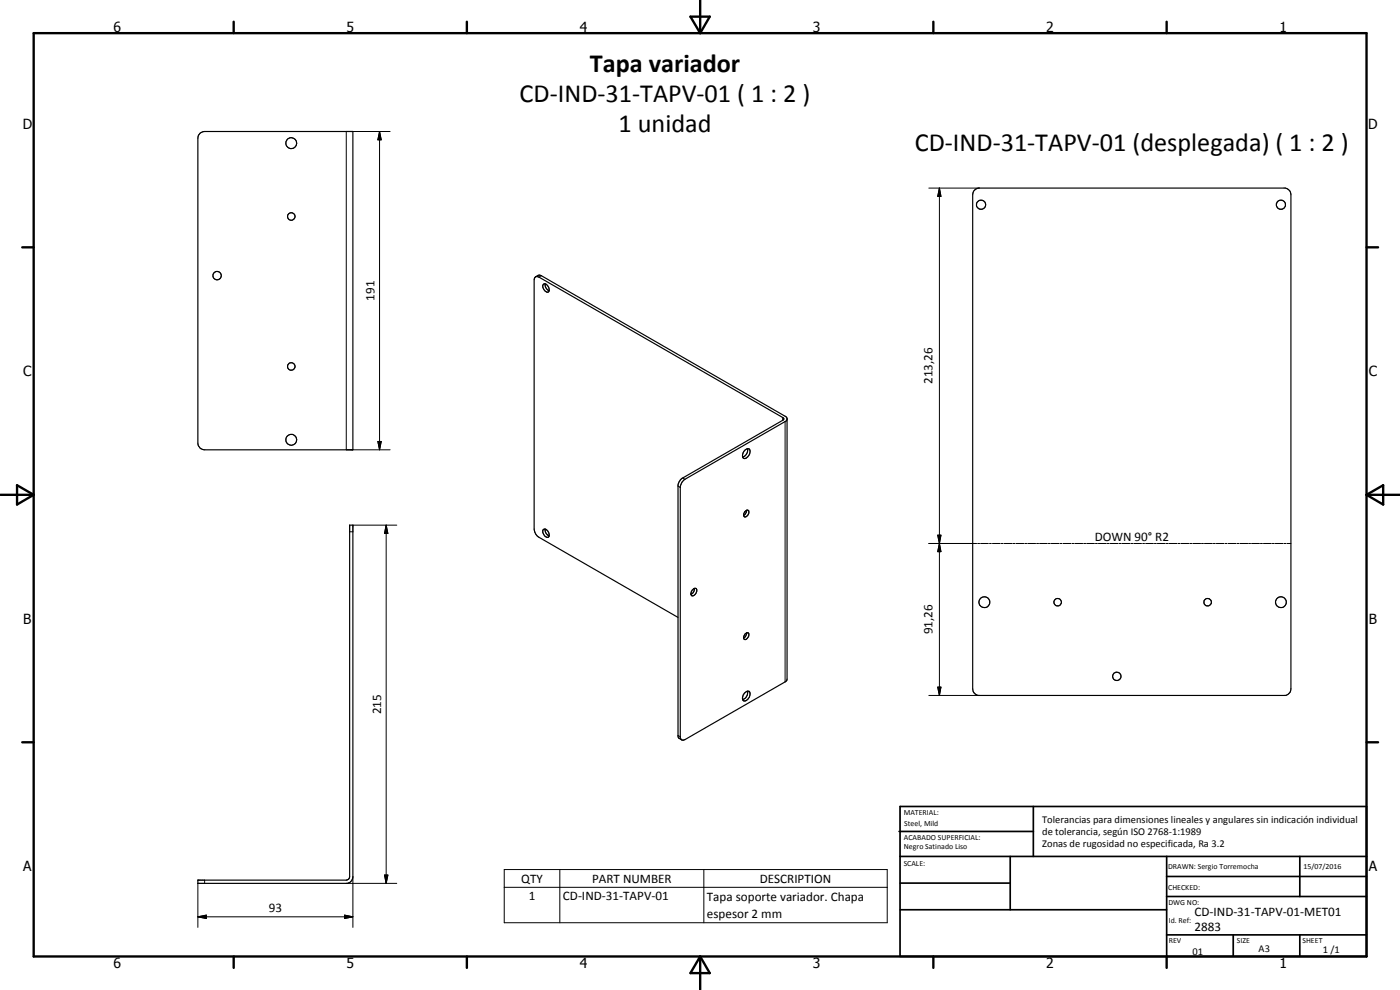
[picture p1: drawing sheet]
<svg xmlns="http://www.w3.org/2000/svg" width="420mm" height="297mm" viewBox="0 0 420 297" stroke-linecap="round" stroke-linejoin="round" font-family="sans-serif">
<g fill="none" stroke="#000" stroke-width=".35">
<path d="M60.1 39.9l1.3-.4h44.5v95.5h-44.5a2 2 0 0 1-2-2v-91.6l.1-.6zM292.4 57.1l1.2-.7h92.2a2.07 2.07 0 0 1 1.6 2v148.3a2.07 2.07 0 0 1-1.6 2h-92.2a2.07 2.07 0 0 1-1.7-2v-148.3zM160.7 83.1l1.1-.6 .7 .2 73.4 42.3 .3 .4-.1 78.7-30.5 17.8a.86 .86 0 0 1-1.4-.5v-75.7l.5-1 .9-.9 30.3-17.4 .3-.6M163.1 85.3a1.1 1.1 0 0 1 1.6 .9l.1 .8a.66 .66 0 0 1-.5 .7 .66 .66 0 0 1-.7-.4l-.7-1.2zM163.6 85.2a2.03 2.03 0 0 0 1.2 2M223.4 135.3a.88 .88 0 0 1 .9-.7 .88 .88 0 0 1 .8 .8 2.18 2.18 0 0 1-1.9 2.1 1.63 1.63 0 0 1 .2-2.2zM224.4 134.6a2.23 2.23 0 0 1-1.5 2.6M104.9 157.6h1l-.1 106.1-.6 .9-.9 .4h-44.9v-.9h44.5l.9-.6zM163 159l.1-.1a1.55 1.55 0 0 1 1.6 2.1 .91 .91 0 0 1-1.5-.6l-.3-.7zM163.6 158.7a2.03 2.03 0 0 0 1.2 2.1M223.6 153.5l.5-.4a.78 .78 0 0 1 .8 .6 .78 .78 0 0 1-.5 .9l-.3 .3a.62 .62 0 0 1-.9 0 .62 .62 0 0 1 .1-.9zM224.1 153.1l-.2 .7-.7 .8"/>
<path d="M207.7 177.1a.77 .77 0 0 1 .7-.6 .77 .77 0 0 1 .7 .4 1.35 1.35 0 0 1-1.6 1.7l-.2-.5zM208.4 176.5a1.85 1.85 0 0 1-1.1 1.9M203.5 185.3l-41.8-24.1a3.4 3.4 0 0 1-1.4-2.5v-74.8l.5-.9 .9 .1 73.4 42.3 .1 .4-.3 .3-30.3 17.5-1.1 1.6v75.7l.2 .6 .9 .5M223.6 190.3l.8-.4a1.2 1.2 0 0 1 .1 1.3 1.2 1.2 0 0 1-1.2 .6l-.1-.6zM224.1 189.9a1.82 1.82 0 0 1-.9 1.5M223.4 208l.8-.6h.4a1.47 1.47 0 0 1-.2 2.4l-.4 .3a.85 .85 0 0 1-1.1-.1 .85 .85 0 0 1 .1-1.2zM224.4 207.4a2.23 2.23 0 0 1-1.5 2.5"/>
<circle cx="87.4" cy="42.9" r="1.63"/>
<circle cx="87.4" cy="65" r="1.12"/>
<circle cx="294.4" cy="61.4" r="1.36"/>
<circle cx="384.4" cy="61.4" r="1.38"/>
<circle cx="65.2" cy="82.7" r="1.25"/>
<circle cx="87.4" cy="109.9" r="1.14"/>
<circle cx="87.4" cy="132" r="1.62"/>
<circle cx="295.4" cy="180.7" r="1.63"/>
<circle cx="317.4" cy="180.7" r="1.13"/>
<circle cx="362.4" cy="180.7" r="1.14"/>
<circle cx="384.4" cy="180.7" r="1.62"/>
<circle cx="335.2" cy="202.9" r="1.24"/>
</g>
<g fill="none" stroke="#000" stroke-width=".3">
<path d="M113.9 39.5l.5 2.5h-1zM113.9 39.5v95.5M117.1 39.5h-13.2v95.5h13.2M278.8 56.4h15.1M281.9 56.4l.5 2.5h-1zM281.9 56.4v152.3M162.5 82.7l-.8 .4M113.4 132.5h1l-.5 2.5zM234.9 125.3v.8M235.6 126.5v78.1M104.9 159.6h1M105.9 157.6h13.2"/>
<path d="M115.9 157.6l.5 2.5h-1zM115.9 157.6v107.4M203.5 145.8l.7 .5M204.9 143.4l.7 .4M278.8 163.1h14.3M281.4 160.6h1l-.5 2.5zM281.9 163.1l.5 2.4h-1zM293.4 163.1h.6M294.3 163.1h2.3M297 163.1h.5M297.8 163.1h2.4M300.5 163.1h.6"/>
<path d="M301.4 163.1h2.3M304 163.1h.6M304.9 163.1h2.3M307.5 163.1h.6M308.4 163.1h2.4M311.1 163.1h.6M312 163.1h2.3M314.6 163.1h.6M315.5 163.1h2.4M318.2 163.1h.5M319.1 163.1h2.3M321.7 163.1h.6"/>
<path d="M322.6 163.1h2.3M325.2 163.1h.6M326.1 163.1h2.4M328.7 163.1h.6M329.6 163.1h2.4M332.3 163.1h.6M333.2 163.1h2.4M335.9 163.1h.6M336.7 163.1h2.4M339.4 163.1h.6M340.3 163.1h2.3M342.9 163.1h.6"/>
<path d="M343.8 163.1h2.3M346.4 163.1h.6M347.3 163.1h2.4M350 163.1h.6M350.8 163.1h2.4M353.5 163.1h.6M354.4 163.1h2.4M357.1 163.1h.6M358 163.1h2.3M360.6 163.1h.6M361.5 163.1h2.3M364.1 163.1h.6"/>
<path d="M365 163.1h2.4M367.7 163.1h.5M368.6 163.1h2.3M371.2 163.1h.6M372.1 163.1h2.4M374.7 163.1h.6M375.6 163.1h2.4M378.3 163.1h.6M379.2 163.1h2.3M381.8 163.1h.6M382.7 163.1h2.4M385.3 163.1h.6"/>
<path d="M386.2 163.1h1.2M278.8 208.7h15.1M281.4 206.2h1l-.5 2.5zM203.5 220.6l.7 .5M59.4 275.1l2.5-.5v1zM59.4 275.1h46.5M59.4 265v13.3M61.4 264.1v.9M103.4 274.6l2.5 .5-2.5 .5zM103.9 265h15.2M105.9 263.1v15.2M115.4 262.6h1l-.5 2.4z"/>
<path d="M151.3 260.9h115v16h-115zM151.3 266.2h115M168 260.9v16M211.2 260.9v16"/>
</g>
<g fill="none" stroke="#000" stroke-width=".71">
<path d="M10.1 9.9h400v277.1h-400zM70.1 6.5v3.4M140.1 6.5v3.4M207.2 5h5.8l-2.9 4.9zM210.1 0v9.9M280.1 6.5v3.4M350.1 6.5v3.4M6.7 74.2h3.4M410.1 74.2h3.5M.1 148.5h10M5.1 145.6l5 2.9-5 2.9zM410.1 148.5h10"/>
<path d="M410.1 148.5l5-2.9v5.8zM6.7 222.7h3.4M410.1 222.7h3.5M70.1 287v3.4M140.1 287v3.4M210.1 287v10M210.1 287l2.9 5h-5.8zM280.1 287v3.4M350.1 287v3.4"/>
</g>
<g fill="none" stroke="#000" stroke-width=".51">
<path d="M269.8 249.5h40.3M270.1 242h140v45h-140zM270.1 257h140M303.2 257v16M310.1 242v15M350.1 257v30M390.1 257v12M270.1 265h33.1M270.1 273h80M350.1 269h60M350.1 263h60M350.1 280.5h60"/>
<path d="M370.1 280.5v6.5M390.1 280.5v6.5"/>
</g>
<path d="M113.9 39.5l.5 2.5h-1zM281.9 56.4l.5 2.5h-1zM113.4 132.5h1l-.5 2.5zM115.9 157.6l.5 2.5h-1zM281.4 160.6h1l-.5 2.5zM281.9 163.1l.5 2.4h-1zM281.4 206.2h1l-.5 2.5zM59.4 275.1l2.5-.5v1zM103.4 274.6l2.5 .5-2.5 .5zM115.4 262.6h1l-.5 2.4z" fill="#000"/>
<g font-size="7.9">
<text x="177" y="21.7">Tapa variador</text>
<text x="155.9" y="30.7">CD-IND-31-TAPV-01 ( 1 : 2 )</text>
<text x="185.6" y="39.7">1 unidad</text>
<text x="274.6" y="45.3">CD-IND-31-TAPV-01 (desplegada) ( 1 : 2 )</text>
</g>
<g font-size="4.2">
<text x="34" y="9.6">6</text>
<text x="104" y="9.6">5</text>
<text x="174" y="9.6">4</text>
<text x="244" y="9.6">3</text>
<text x="314" y="9.6">2</text>
<text x="384" y="9.6">1</text>
<text x="6.8" y="38.7">D</text>
<text x="410.6" y="38.7">D</text>
<text x="7" y="112.9">C</text>
<text x="410.8" y="112.9">C</text>
<text x="7" y="187.1">B</text>
<text x="410.8" y="187.1">B</text>
<text x="7" y="261.4">A</text>
<text x="410.8" y="261.4">A</text>
<text x="34" y="290.4">6</text>
<text x="104" y="290.4">5</text>
<text x="174" y="290.4">4</text>
<text x="244" y="290.4">3</text>
<text x="314" y="290.4">2</text>
<text x="384" y="290.4">1</text>
</g>
<g font-size="3.9">
<text x="112.4" y="90.2" transform="rotate(-90 112.4 90.2)">191</text>
<text x="279.9" y="115.2" transform="rotate(-90 279.9 115.2)">213,26</text>
<text x="328.5" y="162.3">DOWN 90° R2</text>
<text x="279.9" y="190.4" transform="rotate(-90 279.9 190.4)">91,26</text>
<text x="114.4" y="214.3" transform="rotate(-90 114.4 214.3)">215</text>
<text x="156.5" y="264.8">QTY</text>
<text x="177.7" y="264.8">PART NUMBER</text>
<text x="228" y="264.8">DESCRIPTION</text>
<text x="80.7" y="273.5">93</text>
<text x="158.7" y="270.1">1</text>
<text x="168.9" y="270.2">CD-IND-31-TAPV-01</text>
<text x="212.2" y="270.3">Tapa soporte variador. Chapa</text>
<text x="212.2" y="275.5">espesor 2 mm</text>
<text x="358.5" y="275">CD-IND-31-TAPV-01-MET01</text>
<text x="358.5" y="279.4">2883</text>
</g>
<g font-size="3.1">
<text x="312.7" y="246.8">Tolerancias para dimensiones lineales y angulares sin indicación individual</text>
<text x="312.7" y="250.4">de tolerancia, según ISO 2768-1:1989</text>
<text x="312.7" y="254">Zonas de rugosidad no especificada, Ra 3.2</text>
<text x="357.9" y="286.4">01</text>
<text x="377.7" y="285.6">A3</text>
<text x="397" y="285.9">1 /1</text>
</g>
<g font-size="2.4">
<text x="271.2" y="244.4">MATERIAL:</text>
<text x="271.3" y="252">ACABADO SUPERFICIAL:</text>
<text x="271.4" y="247.9">Steel, Mild</text>
<text x="271.3" y="254.6">Negro Satinado Liso</text>
<text x="271.2" y="259.7">SCALE:</text>
<text x="350.6" y="260.8">DRAWN: Sergio Torremocha</text>
<text x="391.2" y="260.6">15/07/2016</text>
<text x="350.6" y="267">CHECKED:</text>
<text x="350.6" y="271.4">DWG NO:</text>
<text x="350.8" y="276.9">Id. Ref:</text>
<text x="350.8" y="282.8">REV</text>
<text x="371.2" y="282.9">SIZE</text>
<text x="390.9" y="282.9">SHEET</text>
</g>
</svg>
